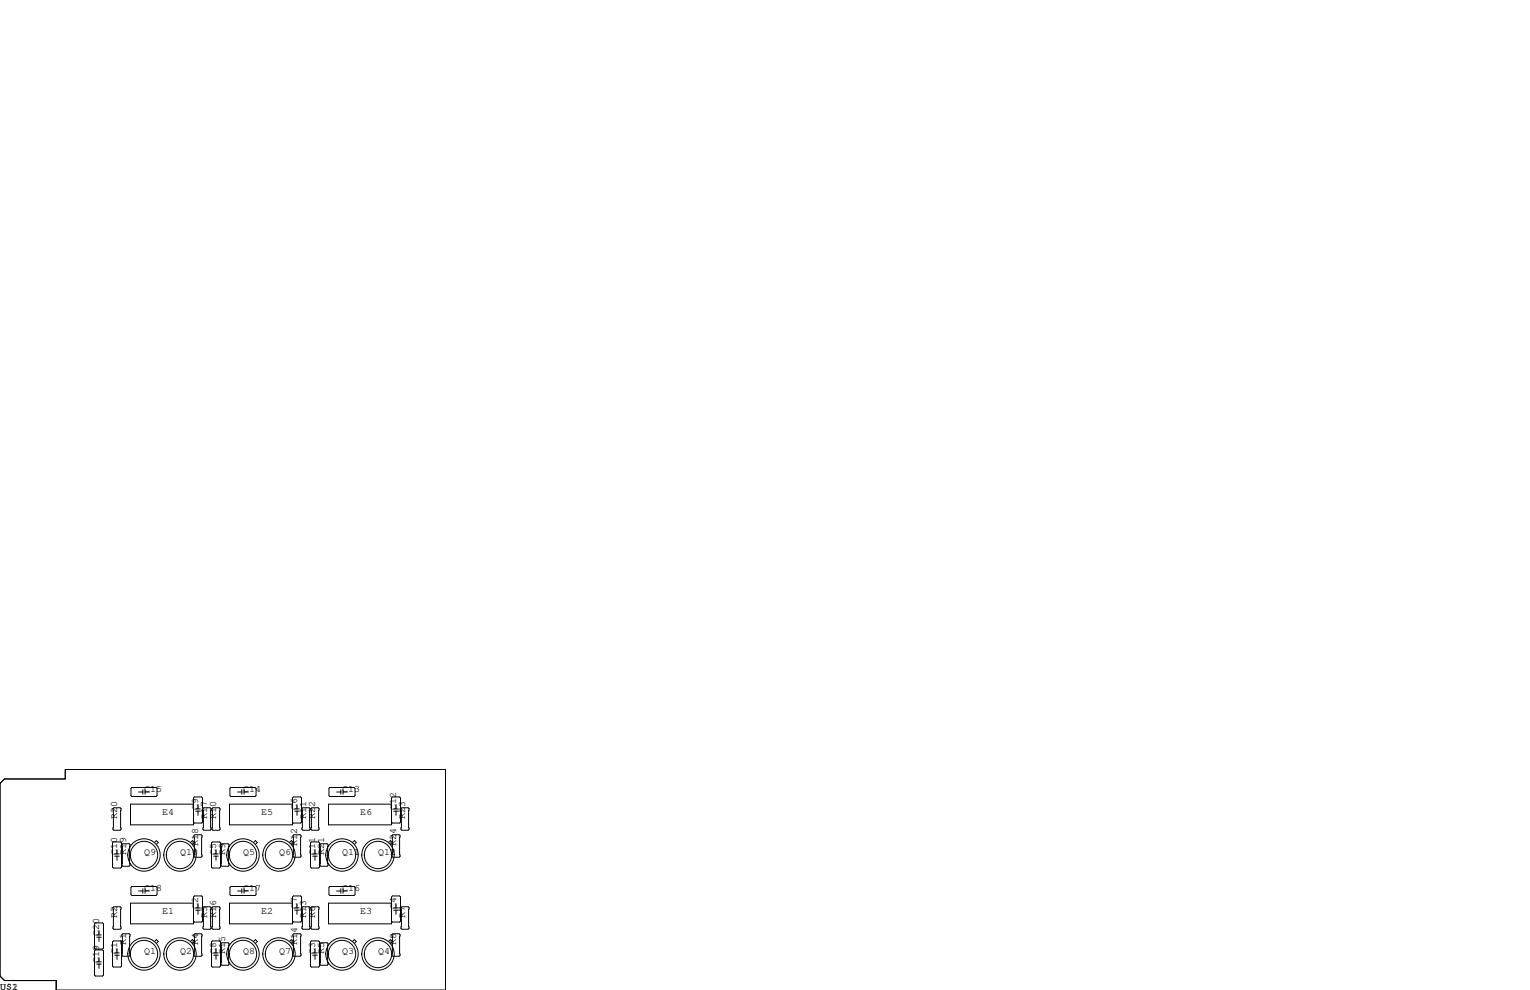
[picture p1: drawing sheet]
<svg xmlns="http://www.w3.org/2000/svg" width="432mm" height="279mm" viewBox="0 0 432 279" stroke-linecap="round" stroke-linejoin="round" font-family="sans-serif">
<g fill="none" stroke="#000" stroke-width=".28">
<path d="M0 221.1l1.3-1.3h17.1v-2.6h107.3v62.2h-109.8v-2.7h-14.6l-1.3-1.2zM32 237.6h2l.3 .3v6.8l-.3 .3h-2l-.2-.3v-6.8zM32.1 228h1.8l.3 .2v5.9l-.3 .2h-1.8l-.2-.2v-5.9zM33 239.8v1.2M34.7 238.1h1.7l.3 .3v5.8l-.3 .3h-1.7l-.3-.3v-5.8zM37 222.5l.2-.3h6.9l.2 .3v2l-.2 .3h-6.9l-.2-.3zM39.1 223.5h1.2M40.3 222.9v1.3M40.9 223.5h1.3M40.9 222.9v1.3M43.6 237.8l.5-.6 .6 .6-.6 .5M53.8 237.8l.5-.6 .5 .6-.5 .5"/>
<path d="M54.6 226.9h-17.8v5.9h17.8v-7.6l.3-.3h2l.3 .3v6.8l-.3 .3h-2l-.3-.3M54.7 235.8l.3-.2h1.8l.2 .2v5.9l-.2 .2h-1.8l-.3-.2zM55.2 228.3h1.3M55.2 228.9h1.3M55.9 227.1v1.2M55.9 228.9v1.2M57.3 228.2l.2-.2h1.8l.3 .2v5.9l-.3 .2h-1.8l-.2-.2zM59.8 228.2l.3-.2h1.7l.3 .2v5.9l-.3 .2h-1.7l-.3-.2zM59.9 237.6h2.1l.2 .3v6.8l-.2 .3h-2.1l-.2-.3v-6.8zM61 239.8v1.2M62.4 238.4l.2-.3h1.8l.2 .3v5.8l-.2 .3h-1.8l-.2-.3zM64.9 222.5l.3-.3h6.8l.3 .3v2l-.3 .3h-6.8l-.3-.3z"/>
<path d="M67.1 223.5h1.1M68.2 222.9v1.3M68.9 223.5h1.2M68.9 222.9v1.3M71.6 237.8l.5-.6 .5 .6-.5 .5M81.7 237.8l.5-.6 .6 .6-.6 .5M82.6 226.9h-17.8v5.9h17.8v-7.6l.2-.3h2l.3 .3v6.8l-.3 .3h-2l-.2-.3M82.7 235.8l.2-.2h1.8l.3 .2v5.9l-.3 .2h-1.8l-.2-.2zM83.2 228.3h1.3M83.2 228.9h1.3M83.8 227.1v1.2M83.8 228.9v1.2"/>
<path d="M85.2 228.2l.3-.2h1.7l.3 .2v5.9l-.3 .2h-1.7l-.3-.2zM87.8 228.2l.2-.2h1.8l.2 .2v5.9l-.2 .2h-1.8l-.2-.2zM87.9 237.6h2l.3 .3v6.8l-.3 .3h-2l-.3-.3v-6.8zM88.9 239.8v1.2M90.6 238.1h1.7l.3 .3v5.8l-.3 .3h-1.7l-.3-.3v-5.8zM92.8 222.5l.3-.3h6.8l.3 .3v2l-.3 .3h-6.8l-.3-.3zM95 223.5h1.2M96.2 222.9v1.3M96.8 222.9v1.3M96.8 223.5h1.2M99.5 237.8l.5-.6 .6 .6-.6 .5M109.7 237.8l.5-.6 .5 .6-.5 .5"/>
<path d="M110.5 226.9h-17.8v5.9h17.8v-7.6l.2-.3h2.1l.2 .3v6.8l-.2 .3h-2.1l-.2-.3M110.6 235.8l.3-.2h1.7l.3 .2v5.9l-.3 .2h-1.7l-.3-.2zM111.1 228.3h1.3M111.1 228.9h1.3M111.8 227.1v1.2M111.8 228.9v1.2M113.4 228h1.8l.2 .2v5.9l-.2 .2h-1.8l-.2-.2v-5.9zM31.9 256.2l.2-.3h1.8l.3 .3v5.8l-.3 .3h-1.8l-.2-.3zM32.4 241h1.3M32.4 241.6h1.3M33 241.6v1.2M37 250.4l.2-.2h6.9l.2 .2v2.1l-.2 .2h-6.9l-.2-.2z"/>
<path d="M39.1 251.5h1.2M40.3 250.8v1.3M40.9 250.8v1.3M40.9 251.5h1.3M54.6 254.9h-17.8v5.8h17.8v-7.6l.3-.2h2l.3 .2v6.9l-.3 .2h-2l-.3-.2M55.2 256.2h1.3M55.2 256.9h1.3M55.9 255v1.2M55.9 256.9v1.2M57.3 256.2l.2-.3h1.8l.3 .3v5.8l-.3 .3h-1.8l-.2-.3zM59.8 256.2l.3-.3h1.7l.3 .3v5.8l-.3 .3h-1.7l-.3-.3zM60.3 241h1.3"/>
<path d="M60.3 241.6h1.3M61 241.6v1.2M64.9 250.4l.3-.2h6.8l.3 .2v2.1l-.3 .2h-6.8l-.3-.2zM67.1 251.5h1.1M68.2 250.8v1.3M68.9 250.8v1.3M68.9 251.5h1.2M82.6 254.9h-17.8v5.8h17.8v-7.6l.2-.2h2l.3 .2v6.9l-.3 .2h-2l-.2-.2M83.2 256.2h1.3M83.2 256.9h1.3M83.8 255v1.2M83.8 256.9v1.2"/>
<path d="M85.2 256.2l.3-.3h1.7l.3 .3v5.8l-.3 .3h-1.7l-.3-.3zM87.8 256.2l.2-.3h1.8l.2 .3v5.8l-.2 .3h-1.8l-.2-.3zM88.3 241h1.2M88.3 241.6h1.2M88.9 241.6v1.2M92.8 250.4l.3-.2h6.8l.3 .2v2.1l-.3 .2h-6.8l-.3-.2zM95 251.5h1.2M96.2 250.8v1.3M96.8 250.8v1.3M96.8 251.5h1.2M110.5 254.9h-17.8v5.8h17.8v-7.6l.2-.2h2.1l.2 .2v6.9l-.2 .2h-2.1l-.2-.2M111.1 256.2h1.3"/>
<path d="M111.1 256.9h1.3M111.8 255v1.2M111.8 256.9v1.2M113.2 256.2l.2-.3h1.8l.2 .3v5.8l-.2 .3h-1.8l-.2-.3zM26.9 260.5h2.1l.2 .2v6.9l-.2 .2h-2.1l-.2-.2v-6.9zM26.9 268.1h2.1l.2 .3v6.8l-.2 .3h-2.1l-.2-.3v-6.8zM27.3 272.1h1.3M27.3 271.4h1.3M27.3 263.9h1.3M27.3 264.5h1.3M27.9 262.6v1.3M27.9 264.5v1.2"/>
<path d="M27.9 270.3v1.1M27.9 272.1v1.2M32 265.6h2l.3 .2v6.9l-.3 .2h-2l-.2-.2v-6.9zM32.4 268.9h1.3M32.4 269.6h1.3M33 267.7v1.2M33 269.6v1.2M34.4 263.8l.3-.3h1.7l.3 .3v5.8l-.3 .3h-1.7l-.3-.3zM43.6 265.7l.5-.5 .6 .5-.6 .5M53.8 265.7l.5-.5 .5 .5-.5 .5M54.7 263.8l.3-.3h1.8l.2 .3v5.8l-.2 .3h-1.8l-.3-.3zM59.7 265.8l.2-.2h2.1l.2 .2v6.9l-.2 .2h-2.1l-.2-.2z"/>
<path d="M60.3 268.9h1.3M60.3 269.6h1.3M61 267.7v1.2M61 269.6v1.2M62.4 266.3l.2-.2h1.8l.2 .2v5.9l-.2 .2h-1.8l-.2-.2zM71.6 265.7l.5-.5 .5 .5-.5 .5M81.7 265.7l.5-.5 .6 .5-.6 .5M82.7 263.8l.2-.3h1.8l.3 .3v5.8l-.3 .3h-1.8l-.2-.3zM87.6 265.8l.3-.2h2l.3 .2v6.9l-.3 .2h-2l-.3-.2zM88.3 268.9h1.2M88.3 269.6h1.2M88.9 267.7v1.2"/>
<path d="M88.9 269.6v1.2M90.3 266.3l.3-.2h1.7l.3 .2v5.9l-.3 .2h-1.7l-.3-.2zM99.5 265.7l.5-.5 .6 .5-.6 .5M109.7 265.7l.5-.5 .5 .5-.5 .5M110.6 263.8l.3-.3h1.7l.3 .3v5.8l-.3 .3h-1.7l-.3-.3z"/>
<circle cx="40.6" cy="241.3" r="4.6"/>
<circle cx="40.6" cy="241.3" r="3.9"/>
<circle cx="50.8" cy="241.3" r="4.6"/>
<circle cx="50.8" cy="241.3" r="3.9"/>
<circle cx="68.6" cy="241.3" r="4.6"/>
<circle cx="68.6" cy="241.3" r="3.9"/>
<circle cx="78.7" cy="241.3" r="4.6"/>
<circle cx="78.7" cy="241.3" r="3.9"/>
<circle cx="96.5" cy="241.3" r="4.6"/>
<circle cx="96.5" cy="241.3" r="3.9"/>
<circle cx="106.7" cy="241.3" r="4.6"/>
<circle cx="106.7" cy="241.3" r="3.9"/>
<circle cx="40.6" cy="269.2" r="3.9"/>
<circle cx="40.6" cy="269.2" r="4.6"/>
<circle cx="50.8" cy="269.2" r="3.9"/>
<circle cx="50.8" cy="269.2" r="4.6"/>
<circle cx="68.6" cy="269.2" r="3.9"/>
<circle cx="68.6" cy="269.2" r="4.6"/>
<circle cx="78.7" cy="269.2" r="3.9"/>
<circle cx="78.7" cy="269.2" r="4.6"/>
<circle cx="96.5" cy="269.2" r="3.9"/>
<circle cx="96.5" cy="269.2" r="4.6"/>
<circle cx="106.7" cy="269.2" r="3.9"/>
<circle cx="106.7" cy="269.2" r="4.6"/>
</g>
<g font-size="2.8">
<text x="40.6" y="223.5">C15</text>
<text x="68.6" y="223.5">C14</text>
<text x="96.5" y="223.5">C13</text>
<text x="33" y="231.1" transform="rotate(-90 33 231.1)">R20</text>
<text x="45.7" y="229.9">E4</text>
<text x="55.9" y="228.6" transform="rotate(-90 55.9 228.6)">C9</text>
<text x="58.4" y="231.1" transform="rotate(-90 58.4 231.1)">R17</text>
<text x="61" y="231.1" transform="rotate(-90 61 231.1)">R10</text>
<text x="73.7" y="229.9">E5</text>
<text x="83.8" y="228.6" transform="rotate(-90 83.8 228.6)">C6</text>
<text x="86.4" y="231.1" transform="rotate(-90 86.4 231.1)">R11</text>
<text x="88.9" y="231.1" transform="rotate(-90 88.9 231.1)">R22</text>
<text x="101.6" y="229.9">E6</text>
<text x="111.8" y="228.6" transform="rotate(-90 111.8 228.6)">C12</text>
<text x="114.3" y="231.1" transform="rotate(-90 114.3 231.1)">R23</text>
<text x="55.9" y="238.8" transform="rotate(-90 55.9 238.8)">R18</text>
<text x="83.8" y="238.8" transform="rotate(-90 83.8 238.8)">R12</text>
<text x="111.8" y="238.8" transform="rotate(-90 111.8 238.8)">R24</text>
<text x="33" y="241.3" transform="rotate(-90 33 241.3)">C10</text>
<text x="35.6" y="241.3" transform="rotate(-90 35.6 241.3)">R19</text>
<text x="40.6" y="241.3">Q9</text>
<text x="50.8" y="241.3">Q10</text>
<text x="61" y="241.3" transform="rotate(-90 61 241.3)">C5</text>
<text x="63.5" y="241.3" transform="rotate(-90 63.5 241.3)">R9</text>
<text x="68.6" y="241.3">Q5</text>
<text x="78.7" y="241.3">Q6</text>
<text x="88.9" y="241.3" transform="rotate(-90 88.9 241.3)">C11</text>
<text x="91.4" y="241.3" transform="rotate(-90 91.4 241.3)">R21</text>
<text x="96.5" y="241.3">Q11</text>
<text x="106.7" y="241.3">Q12</text>
<text x="40.6" y="251.5">C18</text>
<text x="68.6" y="251.5">C17</text>
<text x="96.5" y="251.5">C16</text>
<text x="45.7" y="257.8">E1</text>
<text x="55.9" y="256.5" transform="rotate(-90 55.9 256.5)">C2</text>
<text x="73.7" y="257.8">E2</text>
<text x="83.8" y="256.5" transform="rotate(-90 83.8 256.5)">C7</text>
<text x="101.6" y="257.8">E3</text>
<text x="111.8" y="256.5" transform="rotate(-90 111.8 256.5)">C4</text>
<text x="33" y="259.1" transform="rotate(-90 33 259.1)">R2</text>
<text x="58.4" y="259.1" transform="rotate(-90 58.4 259.1)">R3</text>
<text x="61" y="259.1" transform="rotate(-90 61 259.1)">R16</text>
<text x="86.4" y="259.1" transform="rotate(-90 86.4 259.1)">R13</text>
<text x="88.9" y="259.1" transform="rotate(-90 88.9 259.1)">R6</text>
<text x="114.3" y="259.1" transform="rotate(-90 114.3 259.1)">R7</text>
<text x="27.9" y="264.2" transform="rotate(-90 27.9 264.2)">C20</text>
<text x="33" y="269.2" transform="rotate(-90 33 269.2)">C1</text>
<text x="35.6" y="266.7" transform="rotate(-90 35.6 266.7)">R1</text>
<text x="40.6" y="269.2">Q1</text>
<text x="50.8" y="269.2">Q2</text>
<text x="55.9" y="266.7" transform="rotate(-90 55.9 266.7)">R4</text>
<text x="61" y="269.2" transform="rotate(-90 61 269.2)">C8</text>
<text x="63.5" y="269.2" transform="rotate(-90 63.5 269.2)">R15</text>
<text x="68.6" y="269.2">Q8</text>
<text x="78.7" y="269.2">Q7</text>
<text x="83.8" y="266.7" transform="rotate(-90 83.8 266.7)">R14</text>
<text x="88.9" y="269.2" transform="rotate(-90 88.9 269.2)">C3</text>
<text x="91.4" y="269.2" transform="rotate(-90 91.4 269.2)">R5</text>
<text x="96.5" y="269.2">Q3</text>
<text x="106.7" y="269.2">Q4</text>
<text x="111.8" y="266.7" transform="rotate(-90 111.8 266.7)">R8</text>
<text x="27.9" y="271.8" transform="rotate(-90 27.9 271.8)">C19</text>
<text x="0" y="279.4">U$1</text>
<text x="3.4" y="279.4">2</text>
</g>
</svg>
